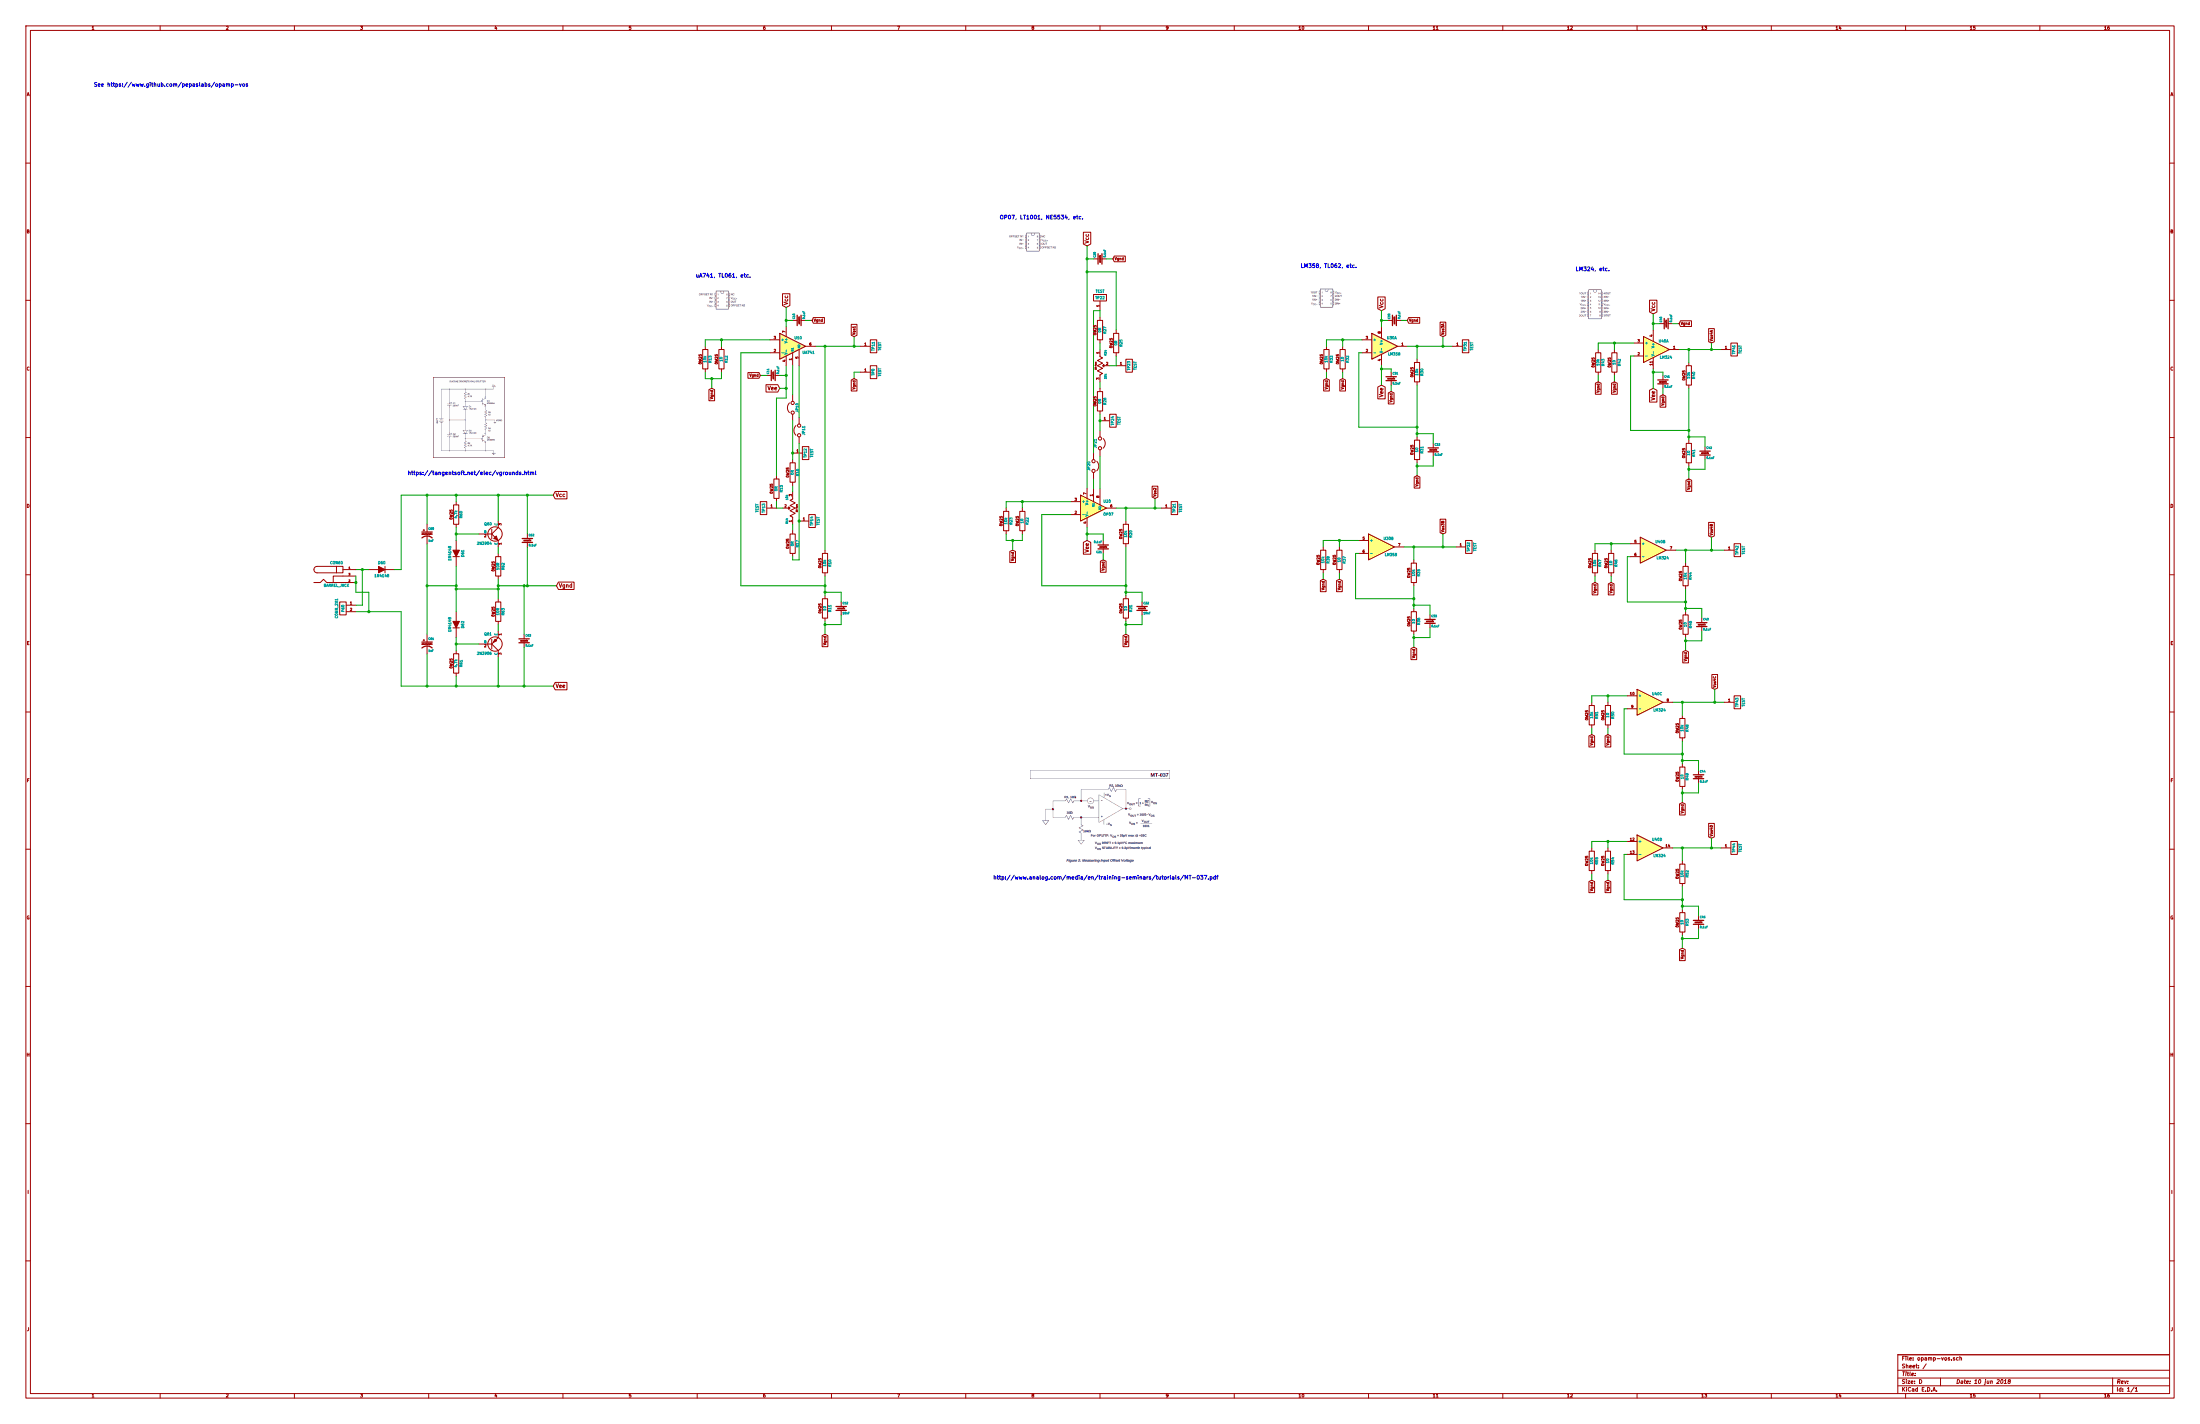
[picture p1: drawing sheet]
EESchema Schematic File Version 2
LIBS:PL_analog_ICs
LIBS:PL_capacitors
LIBS:PL_comms
LIBS:PL_connectors
LIBS:PL_diodes
LIBS:PL_displays
LIBS:PL_GPIB
LIBS:PL_inductors
LIBS:PL_LEDs
LIBS:PL_microcontrollers
LIBS:PL_mounting_holes
LIBS:PL_opamps
LIBS:PL_opto
LIBS:PL_power
LIBS:PL_references
LIBS:PL_regulators
LIBS:PL_relays
LIBS:PL_resistors
LIBS:PL_sensors
LIBS:PL_switchers
LIBS:PL_switches
LIBS:PL_transistors
LIBS:power
LIBS:device
LIBS:transistors
LIBS:conn
LIBS:linear
LIBS:regul
LIBS:74xx
LIBS:cmos4000
LIBS:adc-dac
LIBS:memory
LIBS:xilinx
LIBS:microcontrollers
LIBS:dsp
LIBS:microchip
LIBS:analog_switches
LIBS:motorola
LIBS:texas
LIBS:intel
LIBS:audio
LIBS:interface
LIBS:digital-audio
LIBS:philips
LIBS:display
LIBS:cypress
LIBS:siliconi
LIBS:opto
LIBS:atmel
LIBS:contrib
LIBS:valves
EELAYER 27 0
EELAYER END
$Descr D 34000 22000
encoding utf-8
Sheet 1 1
Title ""
Date "10 jun 2018"
Rev ""
Comp ""
Comment1 ""
Comment2 ""
Comment3 ""
Comment4 ""
$EndDescr
Text GLabel 13200 5200 1    40   Input ~ 0
Vos1
EndData
$EndBitmap
EndData
$EndBitmap
EndData
$EndBitmap
Text GLabel 12150 4750 1    60   Input ~ 0
Vcc
Wire Wire Line
	12600 5350 13300 5350
EndData
$EndBitmap
$Comp
L R_0W25 R10
U 1 1
P 12750 8700
F 0 "R10" V 12830 8700 40  0000 C CNN
F 1 "10k" V 12750 8700 40  0000 C CNN
F 2 "PL_resistors:R_AXIAL_0W25_059A_PL" V 12680 8700 30  0001 C CNN
F 3 "" H 12750 8700 30  0000 C CNN
	1    12750 8700
	1    0    0    -1  
$EndComp
$Comp
L R_0W25 R11
U 1 1
P 12750 9400
F 0 "R11" V 12830 9400 40  0000 C CNN
F 1 "10" V 12750 9400 40  0000 C CNN
F 2 "PL_resistors:R_AXIAL_0W25_059A_PL" V 12680 9400 30  0001 C CNN
F 3 "" H 12750 9400 30  0000 C CNN
	1    12750 9400
	1    0    0    -1  
$EndComp
Wire Wire Line
	12750 8500 12750 5350
Connection ~ 12750 5350
Wire Wire Line
	12750 8900 12750 9200
Wire Wire Line
	12750 9600 12750 9800
Wire Wire Line
	12750 9050 11450 9050
Wire Wire Line
	11450 9050 11450 5450
Connection ~ 12750 9050
$Comp
L R_0W25 R12
U 1 1
P 11150 5550
F 0 "R12" V 11230 5550 40  0000 C CNN
F 1 "10" V 11150 5550 40  0000 C CNN
F 2 "PL_resistors:R_AXIAL_0W25_059A_PL" V 11080 5550 30  0001 C CNN
F 3 "" H 11150 5550 30  0000 C CNN
	1    11150 5550
	1    0    0    -1  
$EndComp
$Comp
L R_0W25 R13
U 1 1
P 10900 5550
F 0 "R13" V 10980 5550 40  0000 C CNN
F 1 "10k" V 10900 5550 40  0000 C CNN
F 2 "PL_resistors:R_AXIAL_0W25_059A_PL" V 10830 5550 30  0001 C CNN
F 3 "" H 10900 5550 30  0000 C CNN
	1    10900 5550
	1    0    0    -1  
$EndComp
Wire Wire Line
	10900 5250 11900 5250
Wire Wire Line
	11150 5250 11150 5350
Wire Wire Line
	10900 5250 10900 5350
Connection ~ 11150 5250
Wire Wire Line
	10900 5750 10900 5850
Wire Wire Line
	11150 5850 11150 5750
EndData
$EndBitmap
$Comp
L R_0W25 R60
U 1 1
P 7050 7950
F 0 "R60" V 7130 7950 40  0000 C CNN
F 1 "4.7k" V 7050 7950 40  0000 C CNN
F 2 "PL_resistors:R_AXIAL_0W25_059A_PL" V 6980 7950 30  0001 C CNN
F 3 "" H 7050 7950 30  0000 C CNN
	1    7050 7950
	1    0    0    -1  
$EndComp
$Comp
L R_0W25 R61
U 1 1
P 7050 10250
F 0 "R61" V 7130 10250 40  0000 C CNN
F 1 "4.7k" V 7050 10250 40  0000 C CNN
F 2 "PL_resistors:R_AXIAL_0W25_059A_PL" V 6980 10250 30  0001 C CNN
F 3 "" H 7050 10250 30  0000 C CNN
	1    7050 10250
	1    0    0    -1  
$EndComp
$Comp
L DIODE D61
U 1 1
P 7050 8550
F 0 "D61" H 7050 8650 40  0000 C CNN
F 1 "1N4148" H 7050 8450 40  0000 C CNN
F 2 "~" H 7050 8550 60  0000 C CNN
F 3 "~" H 7050 8550 60  0000 C CNN
	1    7050 8550
	0    1    1    0   
$EndComp
$Comp
L DIODE D62
U 1 1
P 7050 9650
F 0 "D62" H 7050 9750 40  0000 C CNN
F 1 "1N4148" H 7050 9550 40  0000 C CNN
F 2 "~" H 7050 9650 60  0000 C CNN
F 3 "~" H 7050 9650 60  0000 C CNN
	1    7050 9650
	0    1    1    0   
$EndComp
$Comp
L C_EL C60
U 1 1
P 6600 8250
F 0 "C60" H 6620 8310 30  0000 L BNN
F 1 "1uF" H 6620 8160 30  0000 L TNN
F 2 "PL_capacitors:ELCAP_10_20_V_059A" H 6638 8100 30  0001 C CNN
F 3 "" H 6600 8250 60  0000 C CNN
	1    6600 8250
	1    0    0    -1  
$EndComp
$Comp
L C_EL C61
U 1 1
P 6600 9950
F 0 "C61" H 6620 10010 30  0000 L BNN
F 1 "1uF" H 6620 9860 30  0000 L TNN
F 2 "PL_capacitors:ELCAP_10_20_V_059A" H 6638 9800 30  0001 C CNN
F 3 "" H 6600 9950 60  0000 C CNN
	1    6600 9950
	1    0    0    -1  
$EndComp
$Comp
L 2N3904 Q60
U 1 1
P 7600 8250
F 0 "Q60" H 7600 8400 40  0000 R CNN
F 1 "2N3904" H 7600 8100 40  0000 R CNN
F 2 "" H 7600 8250 60  0000 C CNN
F 3 "" H 7600 8250 60  0000 C CNN
	1    7600 8250
	1    0    0    -1  
$EndComp
$Comp
L 2N3906 Q61
U 1 1
P 7600 9950
F 0 "Q61" H 7600 10100 40  0000 R CNN
F 1 "2N3906" H 7600 9800 40  0000 R CNN
F 2 "" H 7600 9950 60  0000 C CNN
F 3 "" H 7600 9950 60  0000 C CNN
	1    7600 9950
	1    0    0    -1  
$EndComp
$Comp
L R_0W25 R62
U 1 1
P 7700 8750
F 0 "R62" V 7780 8750 40  0000 C CNN
F 1 "10R" V 7700 8750 40  0000 C CNN
F 2 "PL_resistors:R_AXIAL_0W25_059A_PL" V 7630 8750 30  0001 C CNN
F 3 "" H 7700 8750 30  0000 C CNN
	1    7700 8750
	1    0    0    -1  
$EndComp
$Comp
L R_0W25 R63
U 1 1
P 7700 9450
F 0 "R63" V 7780 9450 40  0000 C CNN
F 1 "10R" V 7700 9450 40  0000 C CNN
F 2 "PL_resistors:R_AXIAL_0W25_059A_PL" V 7630 9450 30  0001 C CNN
F 3 "" H 7700 9450 30  0000 C CNN
	1    7700 9450
	1    0    0    -1  
$EndComp
Wire Wire Line
	7050 8150 7050 8350
Wire Wire Line
	7400 8250 7050 8250
Connection ~ 7050 8250
Wire Wire Line
	7700 8450 7700 8550
Wire Wire Line
	7700 9650 7700 9750
Wire Wire Line
	7050 9850 7050 10050
Wire Wire Line
	7400 9950 7050 9950
Connection ~ 7050 9950
Wire Wire Line
	6200 7650 8550 7650
Wire Wire Line
	7700 7650 7700 8050
Wire Wire Line
	7050 7650 7050 7750
Wire Wire Line
	6600 7650 6600 8100
Connection ~ 7050 7650
Wire Wire Line
	7700 8950 7700 9250
Wire Wire Line
	7050 8750 7050 9450
Wire Wire Line
	6600 8400 6600 9800
Wire Wire Line
	7050 10600 7050 10450
Wire Wire Line
	6200 10600 8550 10600
Wire Wire Line
	7700 10600 7700 10150
Wire Wire Line
	6600 10100 6600 10600
Connection ~ 7050 10600
Wire Wire Line
	7700 9100 7050 9100
Connection ~ 7050 9100
Connection ~ 7700 9100
Wire Wire Line
	7050 9050 6600 9050
Connection ~ 6600 9050
Connection ~ 7050 9050
$Comp
L BARREL_JACK CON60
U 1 1
P 5200 8900
F 0 "CON60" H 5200 9100 40  0000 C CNN
F 1 "BARREL_JACK" H 5200 8750 40  0000 C CNN
F 2 "~" H 5200 8900 60  0000 C CNN
F 3 "~" H 5200 8900 60  0000 C CNN
	1    5200 8900
	1    0    0    -1  
$EndComp
$Comp
L CONN_2X1 P60
U 1 1
P 5300 9400
F 0 "P60" V 5300 9400 40  0000 C CNN
F 1 "CONN_2X1" V 5400 9400 40  0000 C CNN
F 2 "~" H 5350 9400 60  0000 C CNN
F 3 "~" H 5350 9400 60  0000 C CNN
	1    5300 9400
	-1   0    0    -1  
$EndComp
$Comp
L DIODE D60
U 1 1
P 5900 8800
F 0 "D60" H 5900 8900 40  0000 C CNN
F 1 "1N4148" H 5900 8700 40  0000 C CNN
F 2 "~" H 5900 8800 60  0000 C CNN
F 3 "~" H 5900 8800 60  0000 C CNN
	1    5900 8800
	1    0    0    -1  
$EndComp
Wire Wire Line
	5500 8800 5700 8800
Wire Wire Line
	5500 9350 5600 9350
Wire Wire Line
	5600 9350 5600 8800
Connection ~ 5600 8800
Wire Wire Line
	6100 8800 6200 8800
Wire Wire Line
	6200 8800 6200 7650
Connection ~ 6600 7650
Wire Wire Line
	5500 9450 6200 9450
Wire Wire Line
	6200 9450 6200 10600
Connection ~ 6600 10600
Wire Wire Line
	5500 8900 5500 9150
Wire Wire Line
	5500 9150 5700 9150
Wire Wire Line
	5700 9150 5700 9450
Connection ~ 5700 9450
Connection ~ 5500 9000
Text GLabel 8550 7650 2    60   Input ~ 0
Vcc
Text GLabel 8550 10600 2    60   Input ~ 0
Vee
Connection ~ 7700 10600
Connection ~ 7700 7650
Wire Wire Line
	7700 9050 8600 9050
Connection ~ 7700 9050
Text GLabel 12050 6000 0    60   Input ~ 0
Vee
Text Notes 6300 7350 0    60   ~ 0
https://tangentsoft.net/elec/vgrounds.html
Text Notes 15350 13600 0    60   ~ 0
http://www.analog.com/media/en/training-seminars/tutorials/MT-037.pdf
$Comp
L UA741 U10
U 1 1
P 12250 5350
F 0 "U10" H 12275 5475 40  0000 L CNN
F 1 "UA741" H 12400 5250 40  0000 L CNN
F 2 "~" H 12250 5350 50  0000 C CNN
F 3 "~" H 12250 5350 50  0000 C CNN
	1    12250 5350
	1    0    0    -1  
$EndComp
Wire Wire Line
	11450 5450 11900 5450
$Comp
L C_CER C12
U 1 1
P 13000 9400
F 0 "C12" H 13020 9460 30  0000 L BNN
F 1 "10nF" H 13020 9340 30  0000 L TNN
F 2 "" H 13038 9250 30  0000 C CNN
F 3 "" H 13000 9400 60  0000 C CNN
	1    13000 9400
	1    0    0    -1  
$EndComp
Wire Wire Line
	13000 9500 13000 9650
Wire Wire Line
	13000 9650 12750 9650
Connection ~ 12750 9650
Wire Wire Line
	13000 9300 13000 9150
Wire Wire Line
	13000 9150 12750 9150
Connection ~ 12750 9150
Text Notes 10750 4300 0    60   ~ 0
uA741, TL061, etc.
$Comp
L LM358 U30
U 1 1
P 21400 5350
F 0 "U30" H 21450 5475 40  0000 L CNN
F 1 "LM358" H 21450 5225 40  0000 L CNN
F 2 "~" H 21400 5350 50  0000 C CNN
F 3 "~" H 21400 5350 50  0000 C CNN
	1    21400 5350
	1    0    0    -1  
$EndComp
Text GLabel 21350 4800 1    60   Input ~ 0
Vcc
Wire Wire Line
	21750 5350 22450 5350
$Comp
L R_0W25 R30
U 1 1
P 21900 5750
F 0 "R30" V 21980 5750 40  0000 C CNN
F 1 "10k" V 21900 5750 40  0000 C CNN
F 2 "PL_resistors:R_AXIAL_0W25_059A_PL" V 21830 5750 30  0001 C CNN
F 3 "" H 21900 5750 30  0000 C CNN
	1    21900 5750
	1    0    0    -1  
$EndComp
$Comp
L R_0W25 R31
U 1 1
P 21900 6950
F 0 "R31" V 21980 6950 40  0000 C CNN
F 1 "10" V 21900 6950 40  0000 C CNN
F 2 "PL_resistors:R_AXIAL_0W25_059A_PL" V 21830 6950 30  0001 C CNN
F 3 "" H 21900 6950 30  0000 C CNN
	1    21900 6950
	1    0    0    -1  
$EndComp
Wire Wire Line
	21900 5550 21900 5350
Connection ~ 21900 5350
Wire Wire Line
	21900 5950 21900 6750
Wire Wire Line
	21900 7150 21900 7350
Wire Wire Line
	21900 6600 21000 6600
Wire Wire Line
	21000 6600 21000 5450
Connection ~ 21900 6600
$Comp
L R_0W25 R32
U 1 1
P 20750 5550
F 0 "R32" V 20830 5550 40  0000 C CNN
F 1 "10" V 20750 5550 40  0000 C CNN
F 2 "PL_resistors:R_AXIAL_0W25_059A_PL" V 20680 5550 30  0001 C CNN
F 3 "" H 20750 5550 30  0000 C CNN
	1    20750 5550
	1    0    0    -1  
$EndComp
$Comp
L R_0W25 R33
U 1 1
P 20500 5550
F 0 "R33" V 20580 5550 40  0000 C CNN
F 1 "10k" V 20500 5550 40  0000 C CNN
F 2 "PL_resistors:R_AXIAL_0W25_059A_PL" V 20430 5550 30  0001 C CNN
F 3 "" H 20500 5550 30  0000 C CNN
	1    20500 5550
	1    0    0    -1  
$EndComp
Wire Wire Line
	20500 5250 21050 5250
Wire Wire Line
	20750 5250 20750 5350
Wire Wire Line
	20500 5250 20500 5350
Connection ~ 20750 5250
Wire Wire Line
	20500 5750 20500 5850
Wire Wire Line
	20750 5750 20750 5850
Text GLabel 21350 5950 3    60   Input ~ 0
Vee
Wire Wire Line
	21000 5450 21050 5450
$Comp
L C_CER C32
U 1 1
P 22150 6950
F 0 "C32" H 22170 7010 30  0000 L BNN
F 1 "0.1uF" H 22170 6890 30  0000 L TNN
F 2 "" H 22188 6800 30  0000 C CNN
F 3 "" H 22150 6950 60  0000 C CNN
	1    22150 6950
	1    0    0    -1  
$EndComp
Wire Wire Line
	22150 7050 22150 7200
Wire Wire Line
	22150 7200 21900 7200
Connection ~ 21900 7200
Wire Wire Line
	22150 6850 22150 6700
Wire Wire Line
	22150 6700 21900 6700
Connection ~ 21900 6700
Text Notes 20100 4150 0    60   ~ 0
LM358, TL062, etc.
$Comp
L LM358 U30
U 2 1
P 21350 8450
F 0 "U30" H 21400 8575 40  0000 L CNN
F 1 "LM358" H 21400 8325 40  0000 L CNN
F 2 "~" H 21350 8450 50  0000 C CNN
F 3 "~" H 21350 8450 50  0000 C CNN
	2    21350 8450
	1    0    0    -1  
$EndComp
Wire Wire Line
	21700 8450 22500 8450
$Comp
L R_0W25 R35
U 1 1
P 21850 8850
F 0 "R35" V 21930 8850 40  0000 C CNN
F 1 "10k" V 21850 8850 40  0000 C CNN
F 2 "PL_resistors:R_AXIAL_0W25_059A_PL" V 21780 8850 30  0001 C CNN
F 3 "" H 21850 8850 30  0000 C CNN
	1    21850 8850
	1    0    0    -1  
$EndComp
$Comp
L R_0W25 R36
U 1 1
P 21850 9600
F 0 "R36" V 21930 9600 40  0000 C CNN
F 1 "10" V 21850 9600 40  0000 C CNN
F 2 "PL_resistors:R_AXIAL_0W25_059A_PL" V 21780 9600 30  0001 C CNN
F 3 "" H 21850 9600 30  0000 C CNN
	1    21850 9600
	1    0    0    -1  
$EndComp
Wire Wire Line
	21850 8650 21850 8450
Connection ~ 21850 8450
Wire Wire Line
	21850 9050 21850 9400
Wire Wire Line
	21850 9800 21850 10000
Wire Wire Line
	21850 9250 20950 9250
Wire Wire Line
	20950 9250 20950 8550
Connection ~ 21850 9250
$Comp
L R_0W25 R37
U 1 1
P 20700 8650
F 0 "R37" V 20780 8650 40  0000 C CNN
F 1 "10" V 20700 8650 40  0000 C CNN
F 2 "PL_resistors:R_AXIAL_0W25_059A_PL" V 20630 8650 30  0001 C CNN
F 3 "" H 20700 8650 30  0000 C CNN
	1    20700 8650
	1    0    0    -1  
$EndComp
$Comp
L R_0W25 R38
U 1 1
P 20450 8650
F 0 "R38" V 20530 8650 40  0000 C CNN
F 1 "10k" V 20450 8650 40  0000 C CNN
F 2 "PL_resistors:R_AXIAL_0W25_059A_PL" V 20380 8650 30  0001 C CNN
F 3 "" H 20450 8650 30  0000 C CNN
	1    20450 8650
	1    0    0    -1  
$EndComp
Wire Wire Line
	20450 8350 21000 8350
Wire Wire Line
	20700 8350 20700 8450
Wire Wire Line
	20450 8350 20450 8450
Connection ~ 20700 8350
Wire Wire Line
	20450 8850 20450 8950
Wire Wire Line
	20700 8850 20700 8950
Wire Wire Line
	20950 8550 21000 8550
$Comp
L C_CER C33
U 1 1
P 22100 9600
F 0 "C33" H 22120 9660 30  0000 L BNN
F 1 "0.1uF" H 22120 9540 30  0000 L TNN
F 2 "" H 22138 9450 30  0000 C CNN
F 3 "" H 22100 9600 60  0000 C CNN
	1    22100 9600
	1    0    0    -1  
$EndComp
Wire Wire Line
	22100 9700 22100 9850
Wire Wire Line
	22100 9850 21850 9850
Connection ~ 21850 9850
Wire Wire Line
	22100 9500 22100 9350
Wire Wire Line
	22100 9350 21850 9350
Connection ~ 21850 9350
$Comp
L POT_25T R14
U 1 1
P 12250 7850
F 0 "R14" H 12050 7935 30  0000 C CNN
F 1 "10k" H 12415 7935 30  0000 C CNN
F 2 "~" H 12250 7850 60  0000 C CNN
F 3 "~" H 12250 7850 60  0000 C CNN
	1    12250 7850
	0    -1   -1   0   
$EndComp
$Comp
L R_0W25 R15
U 1 1
P 12000 7550
F 0 "R15" V 12080 7550 40  0000 C CNN
F 1 "0R" V 12000 7550 40  0000 C CNN
F 2 "PL_resistors:R_AXIAL_0W25_059A_PL" V 11930 7550 30  0001 C CNN
F 3 "" H 12000 7550 30  0000 C CNN
	1    12000 7550
	1    0    0    -1  
$EndComp
$Comp
L C_CER C62
U 1 1
P 8150 8350
F 0 "C62" H 8170 8410 30  0000 L BNN
F 1 "0.1uF" H 8170 8290 30  0000 L TNN
F 2 "" H 8188 8200 30  0000 C CNN
F 3 "" H 8150 8350 60  0000 C CNN
	1    8150 8350
	1    0    0    -1  
$EndComp
$Comp
L C_CER C63
U 1 1
P 8100 9900
F 0 "C63" H 8120 9960 30  0000 L BNN
F 1 "0.1uF" H 8120 9840 30  0000 L TNN
F 2 "" H 8138 9750 30  0000 C CNN
F 3 "" H 8100 9900 60  0000 C CNN
	1    8100 9900
	1    0    0    -1  
$EndComp
Wire Wire Line
	8100 9800 8100 9050
Connection ~ 8100 9050
Wire Wire Line
	8100 10000 8100 10600
Connection ~ 8100 10600
Wire Wire Line
	8150 8450 8150 9050
Connection ~ 8150 9050
Wire Wire Line
	8150 8250 8150 7650
Connection ~ 8150 7650
Wire Wire Line
	12250 8100 12250 8200
Wire Wire Line
	12000 7750 12000 7850
Wire Wire Line
	12000 7850 12100 7850
$Comp
L C_CER C10
U 1 1
P 12350 4950
F 0 "C10" H 12370 5010 30  0000 L BNN
F 1 "0.1uF" H 12370 4890 30  0000 L TNN
F 2 "" H 12388 4800 30  0000 C CNN
F 3 "" H 12350 4950 60  0000 C CNN
	1    12350 4950
	0    -1   -1   0   
$EndComp
Wire Wire Line
	12150 4750 12150 5050
Wire Wire Line
	12250 4950 12150 4950
Connection ~ 12150 4950
Wire Wire Line
	12450 4950 12550 4950
$Comp
L C_CER C11
U 1 1
P 11950 5800
F 0 "C11" H 11970 5860 30  0000 L BNN
F 1 "0.1uF" H 11970 5740 30  0000 L TNN
F 2 "" H 11988 5650 30  0000 C CNN
F 3 "" H 11950 5800 60  0000 C CNN
	1    11950 5800
	0    -1   -1   0   
$EndComp
Wire Wire Line
	12050 5800 12150 5800
Connection ~ 12150 5800
Wire Wire Line
	11850 5800 11750 5800
Wire Wire Line
	12150 5650 12150 6150
Wire Wire Line
	12150 6000 12050 6000
Wire Wire Line
	12000 7350 12000 6150
Wire Wire Line
	12000 6150 12150 6150
Connection ~ 12150 6000
Wire Wire Line
	13300 5750 13200 5750
Wire Wire Line
	13200 5750 13200 5850
Wire Wire Line
	13200 5350 13200 5200
Connection ~ 13200 5350
Text GLabel 8600 9050 2    60   Input ~ 0
Vgnd
Wire Wire Line
	10900 5850 11150 5850
Wire Wire Line
	11000 6000 11000 5850
Connection ~ 11000 5850
Text GLabel 12550 4950 2    40   Input ~ 0
Vgnd
Text GLabel 11000 6000 3    40   Input ~ 0
Vgnd
Text GLabel 11750 5800 0    40   Input ~ 0
Vgnd
Text GLabel 13200 5850 3    40   Input ~ 0
Vgnd
Text GLabel 12750 9800 3    40   Input ~ 0
Vgnd
$Comp
L TEST TP12
U 1 1
P 12450 7000
F 0 "TP12" V 12450 7000 40  0000 C CNN
F 1 "TEST" V 12550 7000 40  0000 C CNN
F 2 "~" H 12500 6950 60  0000 C CNN
F 3 "~" H 12500 6950 60  0000 C CNN
	1    12450 7000
	1    0    0    -1  
$EndComp
$Comp
L TEST TP14
U 1 1
P 12550 8050
F 0 "TP14" V 12550 8050 40  0000 C CNN
F 1 "TEST" V 12650 8050 40  0000 C CNN
F 2 "~" H 12600 8000 60  0000 C CNN
F 3 "~" H 12600 8000 60  0000 C CNN
	1    12550 8050
	1    0    0    -1  
$EndComp
$Comp
L TEST TP13
U 1 1
P 11800 7850
F 0 "TP13" V 11800 7850 40  0000 C CNN
F 1 "TEST" V 11900 7850 40  0000 C CNN
F 2 "~" H 11850 7800 60  0000 C CNN
F 3 "~" H 11850 7800 60  0000 C CNN
	1    11800 7850
	-1   0    0    1   
$EndComp
$Comp
L TEST TP11
U 1 1
P 13500 5350
F 0 "TP11" V 13500 5350 40  0000 C CNN
F 1 "TEST" V 13600 5350 40  0000 C CNN
F 2 "~" H 13550 5300 60  0000 C CNN
F 3 "~" H 13550 5300 60  0000 C CNN
	1    13500 5350
	1    0    0    -1  
$EndComp
$Comp
L TEST TP0
U 1 1
P 13500 5750
F 0 "TP0" V 13500 5750 40  0000 C CNN
F 1 "TEST" V 13600 5750 40  0000 C CNN
F 2 "~" H 13550 5700 60  0000 C CNN
F 3 "~" H 13550 5700 60  0000 C CNN
	1    13500 5750
	1    0    0    -1  
$EndComp
Text GLabel 17850 7700 1    40   Input ~ 0
Vos2
EndData
$EndBitmap
Text GLabel 16800 3800 1    60   Input ~ 0
Vcc
Wire Wire Line
	17250 7850 17950 7850
$Comp
L R_0W25 R20
U 1 1
P 17400 8250
F 0 "R20" V 17480 8250 40  0000 C CNN
F 1 "10k" V 17400 8250 40  0000 C CNN
F 2 "PL_resistors:R_AXIAL_0W25_059A_PL" V 17330 8250 30  0001 C CNN
F 3 "" H 17400 8250 30  0000 C CNN
	1    17400 8250
	1    0    0    -1  
$EndComp
$Comp
L R_0W25 R21
U 1 1
P 17400 9400
F 0 "R21" V 17480 9400 40  0000 C CNN
F 1 "10" V 17400 9400 40  0000 C CNN
F 2 "PL_resistors:R_AXIAL_0W25_059A_PL" V 17330 9400 30  0001 C CNN
F 3 "" H 17400 9400 30  0000 C CNN
	1    17400 9400
	1    0    0    -1  
$EndComp
Wire Wire Line
	17400 8050 17400 7850
Connection ~ 17400 7850
Wire Wire Line
	17400 8450 17400 9200
Wire Wire Line
	17400 9600 17400 9800
Wire Wire Line
	17400 9050 16100 9050
Wire Wire Line
	16100 9050 16100 7950
Connection ~ 17400 9050
$Comp
L R_0W25 R22
U 1 1
P 15800 8050
F 0 "R22" V 15880 8050 40  0000 C CNN
F 1 "10" V 15800 8050 40  0000 C CNN
F 2 "PL_resistors:R_AXIAL_0W25_059A_PL" V 15730 8050 30  0001 C CNN
F 3 "" H 15800 8050 30  0000 C CNN
	1    15800 8050
	1    0    0    -1  
$EndComp
$Comp
L R_0W25 R23
U 1 1
P 15550 8050
F 0 "R23" V 15630 8050 40  0000 C CNN
F 1 "10k" V 15550 8050 40  0000 C CNN
F 2 "PL_resistors:R_AXIAL_0W25_059A_PL" V 15480 8050 30  0001 C CNN
F 3 "" H 15550 8050 30  0000 C CNN
	1    15550 8050
	1    0    0    -1  
$EndComp
Wire Wire Line
	15550 7750 16550 7750
Wire Wire Line
	15800 7750 15800 7850
Wire Wire Line
	15550 7750 15550 7850
Connection ~ 15800 7750
Wire Wire Line
	15550 8250 15550 8350
Wire Wire Line
	15800 8350 15800 8250
Text GLabel 16800 8350 3    60   Input ~ 0
Vee
Wire Wire Line
	16100 7950 16550 7950
$Comp
L C_CER C22
U 1 1
P 17650 9400
F 0 "C22" H 17670 9460 30  0000 L BNN
F 1 "10nF" H 17670 9340 30  0000 L TNN
F 2 "" H 17688 9250 30  0000 C CNN
F 3 "" H 17650 9400 60  0000 C CNN
	1    17650 9400
	1    0    0    -1  
$EndComp
Wire Wire Line
	17650 9500 17650 9650
Wire Wire Line
	17650 9650 17400 9650
Connection ~ 17400 9650
Wire Wire Line
	17650 9300 17650 9150
Wire Wire Line
	17650 9150 17400 9150
Connection ~ 17400 9150
Text Notes 15450 3400 0    60   ~ 0
OP07, LT1001, NE5534, etc.
$Comp
L POT_25T R24
U 1 1
P 17000 5650
F 0 "R24" H 16800 5735 30  0000 C CNN
F 1 "20k" H 17165 5735 30  0000 C CNN
F 2 "~" H 17000 5650 60  0000 C CNN
F 3 "~" H 17000 5650 60  0000 C CNN
	1    17000 5650
	0    1    1    0   
$EndComp
$Comp
L R_0W25 R25
U 1 1
P 17250 5300
F 0 "R25" V 17330 5300 40  0000 C CNN
F 1 "0R" V 17250 5300 40  0000 C CNN
F 2 "PL_resistors:R_AXIAL_0W25_059A_PL" V 17180 5300 30  0001 C CNN
F 3 "" H 17250 5300 30  0000 C CNN
	1    17250 5300
	1    0    0    -1  
$EndComp
$Comp
L C_CER C20
U 1 1
P 17000 4000
F 0 "C20" H 17020 4060 30  0000 L BNN
F 1 "0.1uF" H 17020 3940 30  0000 L TNN
F 2 "" H 17038 3850 30  0000 C CNN
F 3 "" H 17000 4000 60  0000 C CNN
	1    17000 4000
	0    -1   -1   0   
$EndComp
Wire Wire Line
	16800 3800 16800 7550
Wire Wire Line
	16900 4000 16800 4000
Connection ~ 16800 4000
Wire Wire Line
	17100 4000 17200 4000
$Comp
L C_CER C21
U 1 1
P 17050 8450
F 0 "C21" H 17070 8510 30  0000 L BNN
F 1 "0.1uF" H 17070 8390 30  0000 L TNN
F 2 "" H 17088 8300 30  0000 C CNN
F 3 "" H 17050 8450 60  0000 C CNN
	1    17050 8450
	-1   0    0    1   
$EndComp
Wire Wire Line
	17850 7850 17850 7700
Connection ~ 17850 7850
Wire Wire Line
	15550 8350 15800 8350
Wire Wire Line
	15650 8500 15650 8350
Connection ~ 15650 8350
Text GLabel 17200 4000 2    40   Input ~ 0
Vgnd
Text GLabel 15650 8500 3    40   Input ~ 0
Vgnd
Text GLabel 17050 8650 3    40   Input ~ 0
Vgnd
Text GLabel 17400 9800 3    40   Input ~ 0
Vgnd
$Comp
L TEST TP22
U 1 1
P 17000 4600
F 0 "TP22" V 17000 4600 40  0000 C CNN
F 1 "TEST" V 17100 4600 40  0000 C CNN
F 2 "~" H 17050 4550 60  0000 C CNN
F 3 "~" H 17050 4550 60  0000 C CNN
	1    17000 4600
	0    -1   -1   0   
$EndComp
$Comp
L TEST TP24
U 1 1
P 17200 6500
F 0 "TP24" V 17200 6500 40  0000 C CNN
F 1 "TEST" V 17300 6500 40  0000 C CNN
F 2 "~" H 17250 6450 60  0000 C CNN
F 3 "~" H 17250 6450 60  0000 C CNN
	1    17200 6500
	1    0    0    -1  
$EndComp
$Comp
L TEST TP23
U 1 1
P 17450 5650
F 0 "TP23" V 17450 5650 40  0000 C CNN
F 1 "TEST" V 17550 5650 40  0000 C CNN
F 2 "~" H 17500 5600 60  0000 C CNN
F 3 "~" H 17500 5600 60  0000 C CNN
	1    17450 5650
	1    0    0    -1  
$EndComp
$Comp
L TEST TP21
U 1 1
P 18150 7850
F 0 "TP21" V 18150 7850 40  0000 C CNN
F 1 "TEST" V 18250 7850 40  0000 C CNN
F 2 "~" H 18200 7800 60  0000 C CNN
F 3 "~" H 18200 7800 60  0000 C CNN
	1    18150 7850
	1    0    0    -1  
$EndComp
$Comp
L OP07 U20
U 1 1
P 16900 7850
F 0 "U20" H 17050 7950 40  0000 L CNN
F 1 "OP07" H 17050 7750 40  0000 L CNN
F 2 "~" H 16900 7850 50  0000 C CNN
F 3 "~" H 16900 7850 50  0000 C CNN
	1    16900 7850
	1    0    0    -1  
$EndComp
Wire Wire Line
	16900 4800 17000 4800
Wire Wire Line
	17150 5650 17250 5650
Wire Wire Line
	17250 5650 17250 5500
Wire Wire Line
	17250 5100 17250 4200
Wire Wire Line
	17250 4200 16800 4200
Connection ~ 16800 4200
Wire Wire Line
	16800 8150 16800 8350
Wire Wire Line
	17050 8550 17050 8650
Wire Wire Line
	17050 8350 17050 8250
Wire Wire Line
	17050 8250 16800 8250
Connection ~ 16800 8250
$Comp
L JUMPER JP10
U 1 1
P 12250 6300
F 0 "JP10" H 12250 6225 40  0000 C CNN
F 1 "JUMPER" H 12500 6225 40  0001 C CNN
F 2 "~" H 12250 6300 60  0000 C CNN
F 3 "~" H 12250 6300 60  0000 C CNN
	1    12250 6300
	0    -1   -1   0   
$EndComp
$Comp
L JUMPER JP11
U 1 1
P 12350 6650
F 0 "JP11" H 12350 6575 40  0000 C CNN
F 1 "JUMPER" H 12600 6575 40  0001 C CNN
F 2 "~" H 12350 6650 60  0000 C CNN
F 3 "~" H 12350 6650 60  0000 C CNN
	1    12350 6650
	0    -1   -1   0   
$EndComp
Wire Wire Line
	12250 6100 12250 5650
Wire Wire Line
	12350 6450 12350 5650
Wire Wire Line
	12250 7500 12250 7600
Wire Wire Line
	12350 6850 12350 8650
Connection ~ 12350 8050
$Comp
L JUMPER JP20
U 1 1
P 16900 7200
F 0 "JP20" H 16900 7125 40  0000 C CNN
F 1 "JUMPER" H 17150 7125 40  0001 C CNN
F 2 "~" H 16900 7200 60  0000 C CNN
F 3 "~" H 16900 7200 60  0000 C CNN
	1    16900 7200
	0    1    1    0   
$EndComp
$Comp
L JUMPER JP21
U 1 1
P 17000 6850
F 0 "JP21" H 17000 6775 40  0000 C CNN
F 1 "JUMPER" H 17250 6775 40  0001 C CNN
F 2 "~" H 17000 6850 60  0000 C CNN
F 3 "~" H 17000 6850 60  0000 C CNN
	1    17000 6850
	0    1    1    0   
$EndComp
Wire Wire Line
	16900 7550 16900 7400
Wire Wire Line
	17000 7550 17000 7050
Wire Wire Line
	17000 5900 17000 6000
Wire Wire Line
	16900 7000 16900 4800
$Comp
L C_CER C30
U 1 1
P 21550 4950
F 0 "C30" H 21570 5010 30  0000 L BNN
F 1 "0.1uF" H 21570 4890 30  0000 L TNN
F 2 "" H 21588 4800 30  0000 C CNN
F 3 "" H 21550 4950 60  0000 C CNN
	1    21550 4950
	0    -1   -1   0   
$EndComp
Wire Wire Line
	21650 4950 21750 4950
Text GLabel 21750 4950 2    40   Input ~ 0
Vgnd
Wire Wire Line
	21350 4800 21350 5050
Wire Wire Line
	21450 4950 21350 4950
Connection ~ 21350 4950
Text GLabel 20750 5850 3    40   Input ~ 0
Vgnd
Text GLabel 20500 5850 3    40   Input ~ 0
Vgnd
$Comp
L C_CER C31
U 1 1
P 21500 5850
F 0 "C31" H 21520 5910 30  0000 L BNN
F 1 "0.1uF" H 21520 5790 30  0000 L TNN
F 2 "" H 21538 5700 30  0000 C CNN
F 3 "" H 21500 5850 60  0000 C CNN
	1    21500 5850
	1    0    0    -1  
$EndComp
Wire Wire Line
	21500 5950 21500 6050
Text GLabel 21500 6050 3    40   Input ~ 0
Vgnd
Wire Wire Line
	21350 5650 21350 5950
Wire Wire Line
	21500 5750 21500 5700
Wire Wire Line
	21500 5700 21350 5700
Connection ~ 21350 5700
Text GLabel 21900 7350 3    40   Input ~ 0
Vgnd
Text GLabel 25550 4850 1    60   Input ~ 0
Vcc
Wire Wire Line
	25950 5400 26600 5400
$Comp
L R_0W25 R40
U 1 1
P 26100 5800
F 0 "R40" V 26180 5800 40  0000 C CNN
F 1 "10k" V 26100 5800 40  0000 C CNN
F 2 "PL_resistors:R_AXIAL_0W25_059A_PL" V 26030 5800 30  0001 C CNN
F 3 "" H 26100 5800 30  0000 C CNN
	1    26100 5800
	1    0    0    -1  
$EndComp
$Comp
L R_0W25 R41
U 1 1
P 26100 7000
F 0 "R41" V 26180 7000 40  0000 C CNN
F 1 "10" V 26100 7000 40  0000 C CNN
F 2 "PL_resistors:R_AXIAL_0W25_059A_PL" V 26030 7000 30  0001 C CNN
F 3 "" H 26100 7000 30  0000 C CNN
	1    26100 7000
	1    0    0    -1  
$EndComp
Wire Wire Line
	26100 5600 26100 5400
Connection ~ 26100 5400
Wire Wire Line
	26100 6000 26100 6800
Wire Wire Line
	26100 7200 26100 7400
Wire Wire Line
	26100 6650 25200 6650
Wire Wire Line
	25200 6650 25200 5500
Connection ~ 26100 6650
$Comp
L R_0W25 R42
U 1 1
P 24950 5600
F 0 "R42" V 25030 5600 40  0000 C CNN
F 1 "10" V 24950 5600 40  0000 C CNN
F 2 "PL_resistors:R_AXIAL_0W25_059A_PL" V 24880 5600 30  0001 C CNN
F 3 "" H 24950 5600 30  0000 C CNN
	1    24950 5600
	1    0    0    -1  
$EndComp
$Comp
L R_0W25 R43
U 1 1
P 24700 5600
F 0 "R43" V 24780 5600 40  0000 C CNN
F 1 "10k" V 24700 5600 40  0000 C CNN
F 2 "PL_resistors:R_AXIAL_0W25_059A_PL" V 24630 5600 30  0001 C CNN
F 3 "" H 24700 5600 30  0000 C CNN
	1    24700 5600
	1    0    0    -1  
$EndComp
Wire Wire Line
	24700 5300 25250 5300
Wire Wire Line
	24950 5300 24950 5400
Wire Wire Line
	24700 5300 24700 5400
Connection ~ 24950 5300
Wire Wire Line
	24700 5800 24700 5900
Wire Wire Line
	24950 5800 24950 5900
Text GLabel 25550 6000 3    60   Input ~ 0
Vee
Wire Wire Line
	25200 5500 25250 5500
$Comp
L C_CER C42
U 1 1
P 26350 7000
F 0 "C42" H 26370 7060 30  0000 L BNN
F 1 "0.1uF" H 26370 6940 30  0000 L TNN
F 2 "" H 26388 6850 30  0000 C CNN
F 3 "" H 26350 7000 60  0000 C CNN
	1    26350 7000
	1    0    0    -1  
$EndComp
Wire Wire Line
	26350 7100 26350 7250
Wire Wire Line
	26350 7250 26100 7250
Connection ~ 26100 7250
Wire Wire Line
	26350 6900 26350 6750
Wire Wire Line
	26350 6750 26100 6750
Connection ~ 26100 6750
Text Notes 24350 4200 0    60   ~ 0
LM324, etc.
Wire Wire Line
	25900 8500 26650 8500
$Comp
L R_0W25 R44
U 1 1
P 26050 8900
F 0 "R44" V 26130 8900 40  0000 C CNN
F 1 "10k" V 26050 8900 40  0000 C CNN
F 2 "PL_resistors:R_AXIAL_0W25_059A_PL" V 25980 8900 30  0001 C CNN
F 3 "" H 26050 8900 30  0000 C CNN
	1    26050 8900
	1    0    0    -1  
$EndComp
$Comp
L R_0W25 R45
U 1 1
P 26050 9650
F 0 "R45" V 26130 9650 40  0000 C CNN
F 1 "10" V 26050 9650 40  0000 C CNN
F 2 "PL_resistors:R_AXIAL_0W25_059A_PL" V 25980 9650 30  0001 C CNN
F 3 "" H 26050 9650 30  0000 C CNN
	1    26050 9650
	1    0    0    -1  
$EndComp
Wire Wire Line
	26050 8700 26050 8500
Connection ~ 26050 8500
Wire Wire Line
	26050 9100 26050 9450
Wire Wire Line
	26050 9850 26050 10050
Wire Wire Line
	26050 9300 25150 9300
Wire Wire Line
	25150 9300 25150 8600
Connection ~ 26050 9300
$Comp
L R_0W25 R46
U 1 1
P 24900 8700
F 0 "R46" V 24980 8700 40  0000 C CNN
F 1 "10" V 24900 8700 40  0000 C CNN
F 2 "PL_resistors:R_AXIAL_0W25_059A_PL" V 24830 8700 30  0001 C CNN
F 3 "" H 24900 8700 30  0000 C CNN
	1    24900 8700
	1    0    0    -1  
$EndComp
$Comp
L R_0W25 R47
U 1 1
P 24650 8700
F 0 "R47" V 24730 8700 40  0000 C CNN
F 1 "10k" V 24650 8700 40  0000 C CNN
F 2 "PL_resistors:R_AXIAL_0W25_059A_PL" V 24580 8700 30  0001 C CNN
F 3 "" H 24650 8700 30  0000 C CNN
	1    24650 8700
	1    0    0    -1  
$EndComp
Wire Wire Line
	24650 8400 25200 8400
Wire Wire Line
	24900 8400 24900 8500
Wire Wire Line
	24650 8400 24650 8500
Connection ~ 24900 8400
Wire Wire Line
	24650 8900 24650 9000
Wire Wire Line
	24900 8900 24900 9000
Wire Wire Line
	25150 8600 25200 8600
$Comp
L C_CER C43
U 1 1
P 26300 9650
F 0 "C43" H 26320 9710 30  0000 L BNN
F 1 "0.1uF" H 26320 9590 30  0000 L TNN
F 2 "" H 26338 9500 30  0000 C CNN
F 3 "" H 26300 9650 60  0000 C CNN
	1    26300 9650
	1    0    0    -1  
$EndComp
Wire Wire Line
	26300 9750 26300 9900
Wire Wire Line
	26300 9900 26050 9900
Connection ~ 26050 9900
Wire Wire Line
	26300 9550 26300 9400
Wire Wire Line
	26300 9400 26050 9400
Connection ~ 26050 9400
$Comp
L C_CER C40
U 1 1
P 25750 5000
F 0 "C40" H 25770 5060 30  0000 L BNN
F 1 "0.1uF" H 25770 4940 30  0000 L TNN
F 2 "" H 25788 4850 30  0000 C CNN
F 3 "" H 25750 5000 60  0000 C CNN
	1    25750 5000
	0    -1   -1   0   
$EndComp
Wire Wire Line
	25850 5000 25950 5000
Text GLabel 25950 5000 2    40   Input ~ 0
Vgnd
Wire Wire Line
	25550 4850 25550 5100
Wire Wire Line
	25650 5000 25550 5000
Connection ~ 25550 5000
Text GLabel 24950 5900 3    40   Input ~ 0
Vgnd
Text GLabel 24700 5900 3    40   Input ~ 0
Vgnd
$Comp
L C_CER C41
U 1 1
P 25700 5900
F 0 "C41" H 25720 5960 30  0000 L BNN
F 1 "0.1uF" H 25720 5840 30  0000 L TNN
F 2 "" H 25738 5750 30  0000 C CNN
F 3 "" H 25700 5900 60  0000 C CNN
	1    25700 5900
	1    0    0    -1  
$EndComp
Wire Wire Line
	25700 6000 25700 6100
Text GLabel 25700 6100 3    40   Input ~ 0
Vgnd
Wire Wire Line
	25550 5700 25550 6000
Wire Wire Line
	25700 5800 25700 5750
Wire Wire Line
	25700 5750 25550 5750
Connection ~ 25550 5750
Text GLabel 26100 7400 3    40   Input ~ 0
Vgnd
Text GLabel 26050 10050 3    40   Input ~ 0
Vgnd
Text GLabel 24900 9000 3    40   Input ~ 0
Vgnd
Text GLabel 24650 9000 3    40   Input ~ 0
Vgnd
$Comp
L LM324 U40
U 1 1
P 25600 5400
F 0 "U40" H 25650 5525 40  0000 L CNN
F 1 "LM324" H 25650 5275 40  0000 L CNN
F 2 "~" H 25600 5400 60  0000 C CNN
F 3 "~" H 25600 5400 60  0000 C CNN
	1    25600 5400
	1    0    0    -1  
$EndComp
$Comp
L LM324 U40
U 2 1
P 25550 8500
F 0 "U40" H 25600 8625 40  0000 L CNN
F 1 "LM324" H 25600 8375 40  0000 L CNN
F 2 "~" H 25550 8500 60  0000 C CNN
F 3 "~" H 25550 8500 60  0000 C CNN
	2    25550 8500
	1    0    0    -1  
$EndComp
Wire Wire Line
	25850 10850 26650 10850
$Comp
L R_0W25 R48
U 1 1
P 26000 11250
F 0 "R48" V 26080 11250 40  0000 C CNN
F 1 "10k" V 26000 11250 40  0000 C CNN
F 2 "PL_resistors:R_AXIAL_0W25_059A_PL" V 25930 11250 30  0001 C CNN
F 3 "" H 26000 11250 30  0000 C CNN
	1    26000 11250
	1    0    0    -1  
$EndComp
$Comp
L R_0W25 R49
U 1 1
P 26000 12000
F 0 "R49" V 26080 12000 40  0000 C CNN
F 1 "10" V 26000 12000 40  0000 C CNN
F 2 "PL_resistors:R_AXIAL_0W25_059A_PL" V 25930 12000 30  0001 C CNN
F 3 "" H 26000 12000 30  0000 C CNN
	1    26000 12000
	1    0    0    -1  
$EndComp
Wire Wire Line
	26000 11050 26000 10850
Connection ~ 26000 10850
Wire Wire Line
	26000 11450 26000 11800
Wire Wire Line
	26000 12200 26000 12400
Wire Wire Line
	26000 11650 25100 11650
Wire Wire Line
	25100 11650 25100 10950
Connection ~ 26000 11650
$Comp
L R_0W25 R50
U 1 1
P 24850 11050
F 0 "R50" V 24930 11050 40  0000 C CNN
F 1 "10" V 24850 11050 40  0000 C CNN
F 2 "PL_resistors:R_AXIAL_0W25_059A_PL" V 24780 11050 30  0001 C CNN
F 3 "" H 24850 11050 30  0000 C CNN
	1    24850 11050
	1    0    0    -1  
$EndComp
$Comp
L R_0W25 R51
U 1 1
P 24600 11050
F 0 "R51" V 24680 11050 40  0000 C CNN
F 1 "10k" V 24600 11050 40  0000 C CNN
F 2 "PL_resistors:R_AXIAL_0W25_059A_PL" V 24530 11050 30  0001 C CNN
F 3 "" H 24600 11050 30  0000 C CNN
	1    24600 11050
	1    0    0    -1  
$EndComp
Wire Wire Line
	24600 10750 25150 10750
Wire Wire Line
	24850 10750 24850 10850
Wire Wire Line
	24600 10750 24600 10850
Connection ~ 24850 10750
Wire Wire Line
	24600 11250 24600 11350
Wire Wire Line
	24850 11250 24850 11350
Wire Wire Line
	25100 10950 25150 10950
$Comp
L C_CER C44
U 1 1
P 26250 12000
F 0 "C44" H 26270 12060 30  0000 L BNN
F 1 "0.1uF" H 26270 11940 30  0000 L TNN
F 2 "" H 26288 11850 30  0000 C CNN
F 3 "" H 26250 12000 60  0000 C CNN
	1    26250 12000
	1    0    0    -1  
$EndComp
Wire Wire Line
	26250 12100 26250 12250
Wire Wire Line
	26250 12250 26000 12250
Connection ~ 26000 12250
Wire Wire Line
	26250 11900 26250 11750
Wire Wire Line
	26250 11750 26000 11750
Connection ~ 26000 11750
Text GLabel 26000 12400 3    40   Input ~ 0
Vgnd
Text GLabel 24850 11350 3    40   Input ~ 0
Vgnd
Text GLabel 24600 11350 3    40   Input ~ 0
Vgnd
$Comp
L LM324 U40
U 3 1
P 25500 10850
F 0 "U40" H 25550 10975 40  0000 L CNN
F 1 "LM324" H 25550 10725 40  0000 L CNN
F 2 "~" H 25500 10850 60  0000 C CNN
F 3 "~" H 25500 10850 60  0000 C CNN
	3    25500 10850
	1    0    0    -1  
$EndComp
Wire Wire Line
	25850 13100 26600 13100
$Comp
L R_0W25 R52
U 1 1
P 26000 13500
F 0 "R52" V 26080 13500 40  0000 C CNN
F 1 "10k" V 26000 13500 40  0000 C CNN
F 2 "PL_resistors:R_AXIAL_0W25_059A_PL" V 25930 13500 30  0001 C CNN
F 3 "" H 26000 13500 30  0000 C CNN
	1    26000 13500
	1    0    0    -1  
$EndComp
$Comp
L R_0W25 R53
U 1 1
P 26000 14250
F 0 "R53" V 26080 14250 40  0000 C CNN
F 1 "10" V 26000 14250 40  0000 C CNN
F 2 "PL_resistors:R_AXIAL_0W25_059A_PL" V 25930 14250 30  0001 C CNN
F 3 "" H 26000 14250 30  0000 C CNN
	1    26000 14250
	1    0    0    -1  
$EndComp
Wire Wire Line
	26000 13300 26000 13100
Connection ~ 26000 13100
Wire Wire Line
	26000 13700 26000 14050
Wire Wire Line
	26000 14450 26000 14650
Wire Wire Line
	26000 13900 25100 13900
Wire Wire Line
	25100 13900 25100 13200
Connection ~ 26000 13900
$Comp
L R_0W25 R54
U 1 1
P 24850 13300
F 0 "R54" V 24930 13300 40  0000 C CNN
F 1 "10" V 24850 13300 40  0000 C CNN
F 2 "PL_resistors:R_AXIAL_0W25_059A_PL" V 24780 13300 30  0001 C CNN
F 3 "" H 24850 13300 30  0000 C CNN
	1    24850 13300
	1    0    0    -1  
$EndComp
$Comp
L R_0W25 R55
U 1 1
P 24600 13300
F 0 "R55" V 24680 13300 40  0000 C CNN
F 1 "10k" V 24600 13300 40  0000 C CNN
F 2 "PL_resistors:R_AXIAL_0W25_059A_PL" V 24530 13300 30  0001 C CNN
F 3 "" H 24600 13300 30  0000 C CNN
	1    24600 13300
	1    0    0    -1  
$EndComp
Wire Wire Line
	24600 13000 25150 13000
Wire Wire Line
	24850 13000 24850 13100
Wire Wire Line
	24600 13000 24600 13100
Connection ~ 24850 13000
Wire Wire Line
	24600 13500 24600 13600
Wire Wire Line
	24850 13500 24850 13600
Wire Wire Line
	25100 13200 25150 13200
$Comp
L C_CER C45
U 1 1
P 26250 14250
F 0 "C45" H 26270 14310 30  0000 L BNN
F 1 "0.1uF" H 26270 14190 30  0000 L TNN
F 2 "" H 26288 14100 30  0000 C CNN
F 3 "" H 26250 14250 60  0000 C CNN
	1    26250 14250
	1    0    0    -1  
$EndComp
Wire Wire Line
	26250 14350 26250 14500
Wire Wire Line
	26250 14500 26000 14500
Connection ~ 26000 14500
Wire Wire Line
	26250 14150 26250 14000
Wire Wire Line
	26250 14000 26000 14000
Connection ~ 26000 14000
Text GLabel 26000 14650 3    40   Input ~ 0
Vgnd
Text GLabel 24850 13600 3    40   Input ~ 0
Vgnd
Text GLabel 24600 13600 3    40   Input ~ 0
Vgnd
$Comp
L LM324 U40
U 4 1
P 25500 13100
F 0 "U40" H 25550 13225 40  0000 L CNN
F 1 "LM324" H 25550 12975 40  0000 L CNN
F 2 "~" H 25500 13100 60  0000 C CNN
F 3 "~" H 25500 13100 60  0000 C CNN
	4    25500 13100
	1    0    0    -1  
$EndComp
Text Notes 1450 1350 0    60   ~ 0
See https://www.github.com/pepaslabs/opamp-vos
Text GLabel 22300 5200 1    40   Input ~ 0
Vos3A
$Comp
L TEST TP31
U 1 1
P 22650 5350
F 0 "TP31" V 22650 5350 40  0000 C CNN
F 1 "TEST" V 22750 5350 40  0000 C CNN
F 2 "~" H 22700 5300 60  0000 C CNN
F 3 "~" H 22700 5300 60  0000 C CNN
	1    22650 5350
	1    0    0    -1  
$EndComp
Wire Wire Line
	22300 5350 22300 5200
Connection ~ 22300 5350
$Comp
L TEST TP32
U 1 1
P 22700 8450
F 0 "TP32" V 22700 8450 40  0000 C CNN
F 1 "TEST" V 22800 8450 40  0000 C CNN
F 2 "~" H 22750 8400 60  0000 C CNN
F 3 "~" H 22750 8400 60  0000 C CNN
	1    22700 8450
	1    0    0    -1  
$EndComp
Text GLabel 22300 8250 1    40   Input ~ 0
Vos3B
Wire Wire Line
	22300 8250 22300 8450
Connection ~ 22300 8450
Text GLabel 21850 10000 3    40   Input ~ 0
Vgnd
Text GLabel 26450 5300 1    40   Input ~ 0
Vos4A
$Comp
L TEST TP41
U 1 1
P 26800 5400
F 0 "TP41" V 26800 5400 40  0000 C CNN
F 1 "TEST" V 26900 5400 40  0000 C CNN
F 2 "~" H 26850 5350 60  0000 C CNN
F 3 "~" H 26850 5350 60  0000 C CNN
	1    26800 5400
	1    0    0    -1  
$EndComp
Wire Wire Line
	26450 5300 26450 5400
Connection ~ 26450 5400
$Comp
L TEST TP42
U 1 1
P 26850 8500
F 0 "TP42" V 26850 8500 40  0000 C CNN
F 1 "TEST" V 26950 8500 40  0000 C CNN
F 2 "~" H 26900 8450 60  0000 C CNN
F 3 "~" H 26900 8450 60  0000 C CNN
	1    26850 8500
	1    0    0    -1  
$EndComp
$Comp
L TEST TP43
U 1 1
P 26850 10850
F 0 "TP43" V 26850 10850 40  0000 C CNN
F 1 "TEST" V 26950 10850 40  0000 C CNN
F 2 "~" H 26900 10800 60  0000 C CNN
F 3 "~" H 26900 10800 60  0000 C CNN
	1    26850 10850
	1    0    0    -1  
$EndComp
$Comp
L TEST TP44
U 1 1
P 26800 13100
F 0 "TP44" V 26800 13100 40  0000 C CNN
F 1 "TEST" V 26900 13100 40  0000 C CNN
F 2 "~" H 26850 13050 60  0000 C CNN
F 3 "~" H 26850 13050 60  0000 C CNN
	1    26800 13100
	1    0    0    -1  
$EndComp
Text GLabel 26450 8300 1    40   Input ~ 0
Vos4B
Text GLabel 26500 10650 1    40   Input ~ 0
Vos4C
Text GLabel 26450 12950 1    40   Input ~ 0
Vos4D
Wire Wire Line
	26450 12950 26450 13100
Connection ~ 26450 13100
Wire Wire Line
	26500 10650 26500 10850
Connection ~ 26500 10850
Wire Wire Line
	26450 8300 26450 8500
Connection ~ 26450 8500
Text GLabel 20700 8950 3    40   Input ~ 0
Vgnd
Text GLabel 20450 8950 3    40   Input ~ 0
Vgnd
$Comp
L R_0W25 R16
U 1 1
P 12250 7300
F 0 "R16" V 12330 7300 40  0000 C CNN
F 1 "0R" V 12250 7300 40  0000 C CNN
F 2 "PL_resistors:R_AXIAL_0W25_059A_PL" V 12180 7300 30  0001 C CNN
F 3 "" H 12250 7300 30  0000 C CNN
	1    12250 7300
	1    0    0    -1  
$EndComp
$Comp
L R_0W25 R17
U 1 1
P 12250 8400
F 0 "R17" V 12330 8400 40  0000 C CNN
F 1 "0R" V 12250 8400 40  0000 C CNN
F 2 "PL_resistors:R_AXIAL_0W25_059A_PL" V 12180 8400 30  0001 C CNN
F 3 "" H 12250 8400 30  0000 C CNN
	1    12250 8400
	1    0    0    -1  
$EndComp
Wire Wire Line
	12250 6500 12250 7100
Wire Wire Line
	12350 8650 12250 8650
Wire Wire Line
	12250 8650 12250 8600
Connection ~ 12250 7000
$Comp
L R_0W25 R27
U 1 1
P 17000 5100
F 0 "R27" V 17080 5100 40  0000 C CNN
F 1 "0R" V 17000 5100 40  0000 C CNN
F 2 "PL_resistors:R_AXIAL_0W25_059A_PL" V 16930 5100 30  0001 C CNN
F 3 "" H 17000 5100 30  0000 C CNN
	1    17000 5100
	1    0    0    -1  
$EndComp
$Comp
L R_0W25 R26
U 1 1
P 17000 6200
F 0 "R26" V 17080 6200 40  0000 C CNN
F 1 "0R" V 17000 6200 40  0000 C CNN
F 2 "PL_resistors:R_AXIAL_0W25_059A_PL" V 16930 6200 30  0001 C CNN
F 3 "" H 17000 6200 30  0000 C CNN
	1    17000 6200
	1    0    0    -1  
$EndComp
Wire Wire Line
	17000 6650 17000 6400
Wire Wire Line
	17000 5400 17000 5300
Wire Wire Line
	17000 4800 17000 4900
Connection ~ 17000 6500
$EndSCHEMATC
